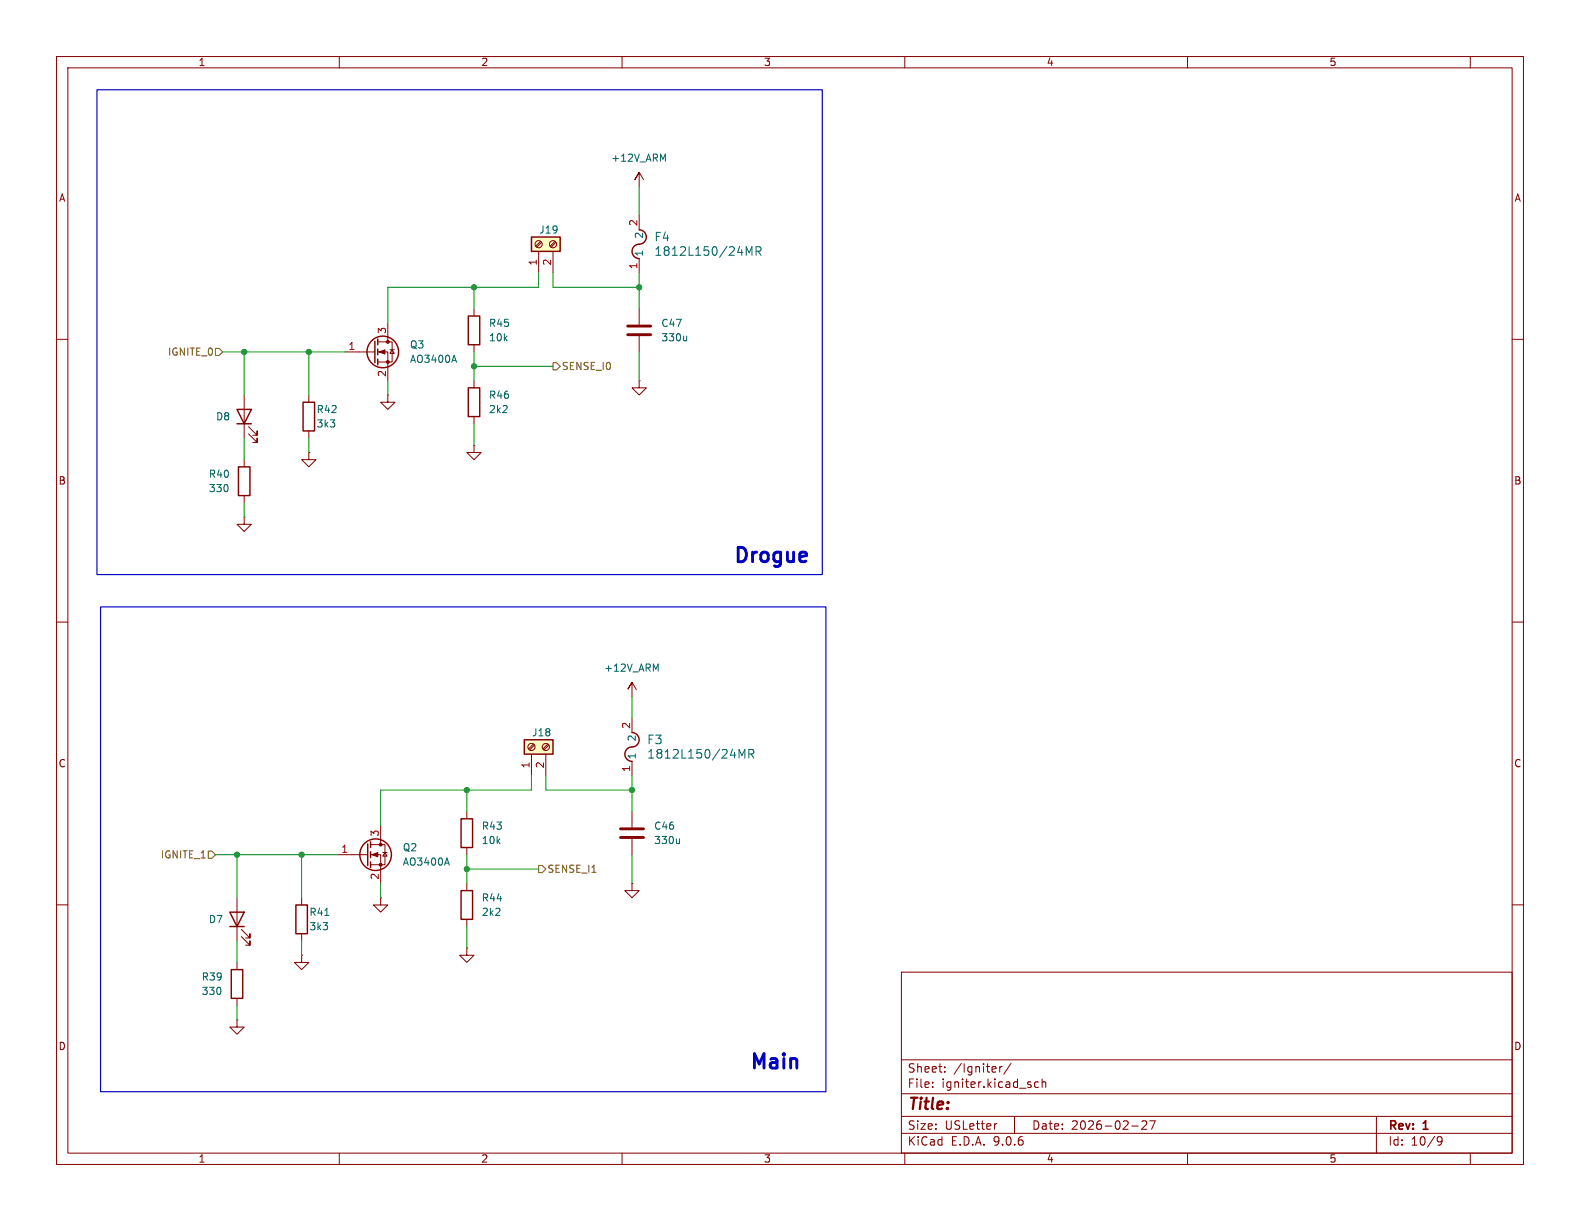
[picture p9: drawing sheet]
<svg xmlns="http://www.w3.org/2000/svg" width="279mm" height="216mm" viewBox="0 0 279 216" stroke-linecap="round" stroke-linejoin="round" font-family="sans-serif">
<g fill="none" stroke="#840000" stroke-width=".18">
<path d="M10 10h259.4v195.9h-259.4zM12 12h255.4v191.9h-255.4zM60 10v2M110 10v2M160 10v2M210 10v2M260 10v2M10 60h2M267.4 60h2M10 110h2M267.4 110h2M10 160h2"/>
<path d="M53.3 168.9v1.3h1.3l-1.3 1.3-1.2-1.3h1.2M53.3 168.9h.1M159.4 171.9h108v32h-108zM267.4 160h2M159.4 197.4h108M159.4 193.4h108M159.4 187.4h108M164.9 192.1v.2M164.9 191.4v.1M167.1 189.4v.2M167.1 188.7v.1M176.3 198.7l-.3 .1"/>
<path d="M176.8 188.6v1M177.2 188.6l-.3 .1-.1 .2M178.8 188l-1.3 1.9M179.4 197.4v3M183.6 191.4l-.4-.1-.3 .3v.4l.2 .2h.5M184.3 191.4l.2-.1 .4 .1v.9M184.3 190.8v1.5M200.1 199.1h1.2M201.9 198.3l.6-.1 .2 .1 .1 .3-.9 1.1h.9M203.3 198.2h1l-.7 1.5M243.4 197.4v6.5M60 203.9v2"/>
<path d="M110 203.9v2M159.4 200.4h108M160 203.9v2M210 203.9v2M254.1 201.3l.3-.3 .5 .1a.99 .99 0 0 1-.3 1.4h-.3M254.1 201.6l.3 .3h.3l.3-.3M260 203.9v2"/>
</g>
<path d="M94 41.9h5.1v2.6h-5.1z" fill="#ffffc2"/>
<g fill="none" stroke="#840000" stroke-width=".25">
<path d="M66.8 59.9v1.1M94 41.9h5.1v2.6h-5.1zM41.9 72.4h2.5l-1.2 2.5zM41.9 74.9h2.5M53.6 71.1h2v5.1h-2zM66.3 60.3v3.8M66.8 61.7v1M66.8 63.5v1M82.8 68.6h2v5.1h-2zM42.2 82.6h2v5h-2zM111.8 129.5a1.31 1.31 0 0 1 1.2 1.5 1.31 1.31 0 0 1-1.6 1.1 1.27 1.27 0 0 0-.9 1.4 1.27 1.27 0 0 0 1.3 1.1M40.9 171.5h2v5h-2z"/>
<circle cx="67.7" cy="62.2" r="2.79"/>
</g>
<g fill="none" stroke="#840000" stroke-width=".18">
<path d="M68.6 57.2v3.3M95.2 44.5v3.8M95.6 42.7l-.9 .8M95.8 42.8l-.9 .9M97.8 44.5v3.8M98.1 42.7l-.8 .8M98.3 42.8l-.8 .9M43.2 69.9v7.6M43.9 76.7l1.6 1.5v-.7v.7h-.8M43.9 75.4l1.6 1.6v-.8v.8h-.8M54.6 69.9v1.2M54.6 76.2v1.3"/>
<path d="M61 62.2h5.3M66.8 60.5h2.5v3.5h-2.5M66.8 62.2h1.8v5.1M68.6 69.9v1.2h1.2l-1.2 1.3-1.3-1.3h1.3M68.6 69.9h.1M69 61.8h.7M69.3 61.8l.4 .7h-.7zM83.8 78.7v1.3h1.3l-1.3 1.3-1.3-1.3h1.3M83.8 78.7h.1M83.8 67.3v1.3M83.8 73.7v1.2M43.2 91.4v1.3h1.2l-1.2 1.3-1.3-1.3h1.3"/>
<path d="M43.2 91.4h.1M43.2 81.3v1.3M43.2 87.6v1.3M54.6 80v1.3h1.3l-1.3 1.3-1.3-1.3h1.3M54.6 80h.1M111.8 127v2.5M111.8 134.6v2.6M112.5 121.9l-.7-1.2-.8 1.2 .8-1.2v2.5M111.8 156.2v1.3h1.2l-1.2 1.3-1.3-1.3h1.3M111.8 156.2h.1M41.9 170.2v1.3M41.9 176.5v1.3"/>
<path d="M41.9 180.3v1.3h1.3l-1.3 1.3-1.3-1.3h1.3M41.9 180.3h.1"/>
<circle cx="95.2" cy="43.2" r=".63"/>
<circle cx="97.8" cy="43.2" r=".63"/>
</g>
<g fill="#840000" stroke="#840000" stroke-width=".18">
<path d="M67.1 62.2l1-.4v.8z"/>
<circle cx="68.6" cy="60.5" r=".25"/>
<circle cx="68.6" cy="64" r=".25"/>
</g>
<path d="M80.3 62.8l.4 1.3M116 118.3l.4-.9v1.3M130.7 132.5l.5 1.1 .5-1.1v1.5M132.4 133.3l.8-.1 .1-.2-.1-.3-.2-.2h-.6v1.5M132.8 133.3l.5 .7" fill="none" stroke="#006464" stroke-width=".18"/>
<path d="M92.7 130.8h5.1v2.6h-5.1z" fill="#ffffc2"/>
<g fill="none" stroke="#840000" stroke-width=".25">
<path d="M82.8 55.9h2v5.1h-2zM113 40.6a1.31 1.31 0 0 1 1.3 1.5 1.31 1.31 0 0 1-1.6 1.1 1.27 1.27 0 0 0-.9 1.4 1.27 1.27 0 0 0 1.2 1.1M92.7 130.8h5.1v2.6h-5.1zM65 149.2v3.8M65.5 148.8v1.1M65.5 150.6v1M65.5 152.4v1M81.5 144.8h2.1v5.1h-2.1zM81.5 157.5h2.1v5.1h-2.1zM40.6 161.3h2.6l-1.3 2.5zM40.6 163.8h2.6M52.3 160h2.1v5.1h-2.1z"/>
<circle cx="66.4" cy="151.1" r="2.79"/>
</g>
<g fill="none" stroke="#840000" stroke-width=".18">
<path d="M113 38.1v2.5M113.8 31.8l-.8-1.3-.7 1.3 .7-1.3v2.5M83.8 54.6v1.3M113 45.7v2.6M113 54.6v2.8M113 59.4v2.8M83.8 61v1.2M113 67.3v1.3h1.3l-1.3 1.3-1.2-1.3h1.2M113 67.3h.1M94 133.4v3.8M94.3 131.6l-.8 .8M94.5 131.7l-.9 .9"/>
<path d="M96.5 133.4v3.8M96.9 131.6l-.9 .8M97 131.7l-.8 .9M41.9 158.8v7.6M53.3 158.8v1.2M59.7 151.1h5.3M65.5 149.4h2.6v3.5h-2.6M65.5 151.1h1.8v5.1M67.3 158.8v1.2h1.3l-1.3 1.3-1.3-1.3h1.3M67.3 158.8h.1M67.3 146.1v3.3M67.7 150.7h.8"/>
<path d="M68.1 150.7l.4 .7h-.8zM82.5 143.5v1.3M82.5 149.9v1.2M82.5 156.2v1.3M111.8 143.5v2.8M111.8 148.3v2.8M42.7 165.6l1.5 1.5v-.7v.7h-.8M42.7 164.3l1.5 1.6v-.8v.8h-.8M53.3 165.1v1.3M82.5 167.6v1.3h1.3l-1.3 1.3-1.2-1.3h1.2M82.5 167.6h.1M82.5 162.6v1.2"/>
<circle cx="94" cy="132.1" r=".63"/>
<circle cx="96.5" cy="132.1" r=".63"/>
</g>
<path d="M111 57.7h4.1M111 59.2h4.1M109.7 146.6h4.1M109.7 148.1h4.1" fill="none" stroke="#840000" stroke-width=".51"/>
<path d="M117.2 28.2l.5-1v1.3M121.4 59.4v.9M132 43.6l.5 1.1 .5-1.1v1.5M133.7 44.4l.7-.1 .2-.2-.1-.3-.2-.2h-.6v1.5M134.1 44.4l.5 .7M121.4 60.1l-.2 .2M79 151.7l.5 1.3M120.2 148.3v.9M120.2 149l-.2 .2M57.4 161.9h.8" fill="none" stroke="#006464" stroke-width=".18"/>
<g fill="#840000" stroke="#840000" stroke-width=".18">
<path d="M65.8 151.1l1-.4v.8z"/>
<circle cx="67.3" cy="149.4" r=".25"/>
<circle cx="67.3" cy="152.9" r=".25"/>
</g>
<path d="M38.1 61.6h.6l.7 .6-.7 .7h-.6zM97.8 64.1h.6l.7 .7-.7 .6h-.6zM36.8 150.5h.7l.6 .6-.6 .7h-.7zM95.2 153h.7l.6 .7-.6 .6h-.7z" fill="none" stroke="#725600" stroke-width=".18"/>
<g fill="none" stroke="#009600" stroke-width=".18">
<path d="M113 33v5.1M83.8 50.8v3.8M95.2 48.3v2.5h-26.6v6.4M97.8 48.3v2.5h15.2M113 48.3v6.3M39.4 62.2h21.6M43.2 62.2v7.7M43.2 77.5v3.8M54.6 62.2v7.7M54.6 77.5v2.5M68.6 67.3v2.6M83.8 64.8h14"/>
<path d="M83.8 62.2v5.1M83.8 74.9v3.8M113 62.2v5.1M43.2 88.9v2.5M82.5 139.7v3.8M94 137.2v2.5h-26.7v6.4M96.5 137.2v2.5h15.3M111.8 123.2v3.8M111.8 137.2v6.3M38.1 151.1h21.6M41.9 151.1v7.7M53.3 151.1v7.7"/>
<path d="M67.3 156.2v2.6M82.5 151.1v5.1M82.5 153.7h12.7M111.8 151.1v5.1M41.9 166.4v3.8M41.9 177.8v2.5M53.3 166.4v2.5M82.5 163.8v3.8"/>
</g>
<path d="M17.1 15.9h128.3v85.7h-128.3zM17.8 107.3h128.2v85.7h-128.2z" fill="none" stroke="#0000c2" stroke-width=".2"/>
<g fill="#009600" stroke="#009600" stroke-width=".18">
<circle cx="82.5" cy="153.7" r=".46"/>
<circle cx="82.5" cy="139.7" r=".46"/>
<circle cx="111.8" cy="139.7" r=".46"/>
<circle cx="53.3" cy="151.1" r=".46"/>
<circle cx="41.9" cy="151.1" r=".46"/>
<circle cx="113" cy="50.8" r=".46"/>
<circle cx="83.8" cy="64.8" r=".46"/>
<circle cx="83.8" cy="50.8" r=".46"/>
<circle cx="43.2" cy="62.2" r=".46"/>
<circle cx="54.6" cy="62.2" r=".46"/>
</g>
<g font-size="3.5" fill="#0000c2">
<text x="129.4" y="100.2">Drogue</text>
<text x="132.3" y="189.7">Main</text>
</g>
<text font-size="2.8" fill="#840000" x="160.4" y="196.8">Title:</text>
<g font-size="2.1" fill="#006464">
<text x="115.6" y="42.9">F4</text>
<text x="115.6" y="45.4">1812L150/24MR</text>
<text x="114.4" y="131.8">F3</text>
<text x="114.4" y="134.3">1812L150/24MR</text>
</g>
<g font-size="2.1" fill="#840000">
<text x="160.4" y="189.9">Sheet:</text>
<text x="168.6" y="189.9">/Igniter/</text>
<text x="160.4" y="192.6">File:</text>
<text x="166.5" y="192.6">igniter.kicad_sch</text>
<text x="160.4" y="202.8">KiCad</text>
<text x="160.4" y="200">Size:</text>
<text x="167.1" y="200">USLetter</text>
<text x="168.1" y="202.8">E.D.A.</text>
<text x="175.7" y="202.8">9.0.6</text>
<text x="182.4" y="200">Date:</text>
<text x="189.4" y="200">2026-02-27</text>
<text x="245.4" y="200.2">Rev:</text>
<text x="245.4" y="202.8">Id:</text>
<text x="249.5" y="202.8">10/9</text>
<text x="251.8" y="200.2">1</text>
</g>
<g font-size="1.8" fill="#840000">
<text x="35" y="11.9">1</text>
<text x="85" y="11.9">2</text>
<text x="135" y="11.9">3</text>
<text x="185" y="11.9">4</text>
<text x="235" y="11.9">5</text>
<text x="10.3" y="35.9">A</text>
<text x="267.7" y="35.9">A</text>
<text x="10.3" y="85.9">B</text>
<text x="267.7" y="85.9">B</text>
<text x="10.3" y="135.9">C</text>
<text x="267.7" y="135.9">C</text>
<text x="10.3" y="185.9">D</text>
<text x="267.7" y="185.9">D</text>
<text x="35" y="205.8">1</text>
<text x="85" y="205.8">2</text>
<text x="135" y="205.8">3</text>
<text x="185" y="205.8">4</text>
<text x="235" y="205.8">5</text>
</g>
<g font-size="1.8" fill="#006464">
<text x="108" y="28.8">+12V_ARM</text>
<text x="95.3" y="41.5">J19</text>
<text x="113.9" y="45.5" transform="rotate(-90 113.9 45.5)">1</text>
<text x="113.9" y="42.3" transform="rotate(-90 113.9 42.3)">2</text>
<text x="86.4" y="58">R45</text>
<text x="116.8" y="58">C47</text>
<text x="72.4" y="64.4">AO3400A</text>
<text x="72.4" y="61.8">Q3</text>
<text x="86.4" y="60.6">10k</text>
<text x="116.8" y="60.6">330u</text>
<text x="86.4" y="70.7">R46</text>
<text x="38.1" y="74.5">D8</text>
<text x="55.9" y="75.8">3k3</text>
<text x="55.9" y="73.3">R42</text>
<text x="86.4" y="73.3">2k2</text>
<text x="36.8" y="87.2">330</text>
<text x="36.8" y="84.7">R40</text>
<text x="106.7" y="119">+12V_ARM</text>
<text x="94" y="130.4">J18</text>
<text x="112.6" y="131.2" transform="rotate(-90 112.6 131.2)">2</text>
<text x="112.6" y="134.4" transform="rotate(-90 112.6 134.4)">1</text>
<text x="85.1" y="149.5">10k</text>
<text x="85.1" y="146.9">R43</text>
<text x="115.6" y="149.5">330u</text>
<text x="115.6" y="146.9">C46</text>
<text x="71.1" y="153.3">AO3400A</text>
<text x="71.1" y="150.7">Q2</text>
<text x="85.1" y="159.6">R44</text>
<text x="36.8" y="163.4">D7</text>
<text x="54.6" y="164.7">3k3</text>
<text x="54.6" y="162.2">R41</text>
<text x="85.1" y="162.2">2k2</text>
<text x="35.6" y="173.6">R39</text>
<text x="35.6" y="176.1">330</text>
</g>
<g font-size="1.8" fill="#a90000">
<text x="112.8" y="40.1" transform="rotate(-90 112.8 40.1)">2</text>
<text x="95" y="47.1" transform="rotate(-90 95 47.1)">1</text>
<text x="97.5" y="47.1" transform="rotate(-90 97.5 47.1)">2</text>
<text x="112.8" y="47.7" transform="rotate(-90 112.8 47.7)">1</text>
<text x="68.3" y="59.1" transform="rotate(-90 68.3 59.1)">3</text>
<text x="61.5" y="62">1</text>
<text x="68.3" y="66.7" transform="rotate(-90 68.3 66.7)">2</text>
<text x="111.5" y="129" transform="rotate(-90 111.5 129)">2</text>
<text x="93.7" y="136" transform="rotate(-90 93.7 136)">1</text>
<text x="96.3" y="136" transform="rotate(-90 96.3 136)">2</text>
<text x="111.5" y="136.6" transform="rotate(-90 111.5 136.6)">1</text>
<text x="67.1" y="148" transform="rotate(-90 67.1 148)">3</text>
<text x="60.3" y="150.9">1</text>
<text x="67.1" y="155.6" transform="rotate(-90 67.1 155.6)">2</text>
</g>
<g font-size="1.8" fill="#725600">
<text x="29.6" y="63.1">IGNITE_0</text>
<text x="99.3" y="65.6">SENSE_I0</text>
<text x="28.3" y="152">IGNITE_1</text>
<text x="96.7" y="154.5">SENSE_I1</text>
</g>
</svg>
